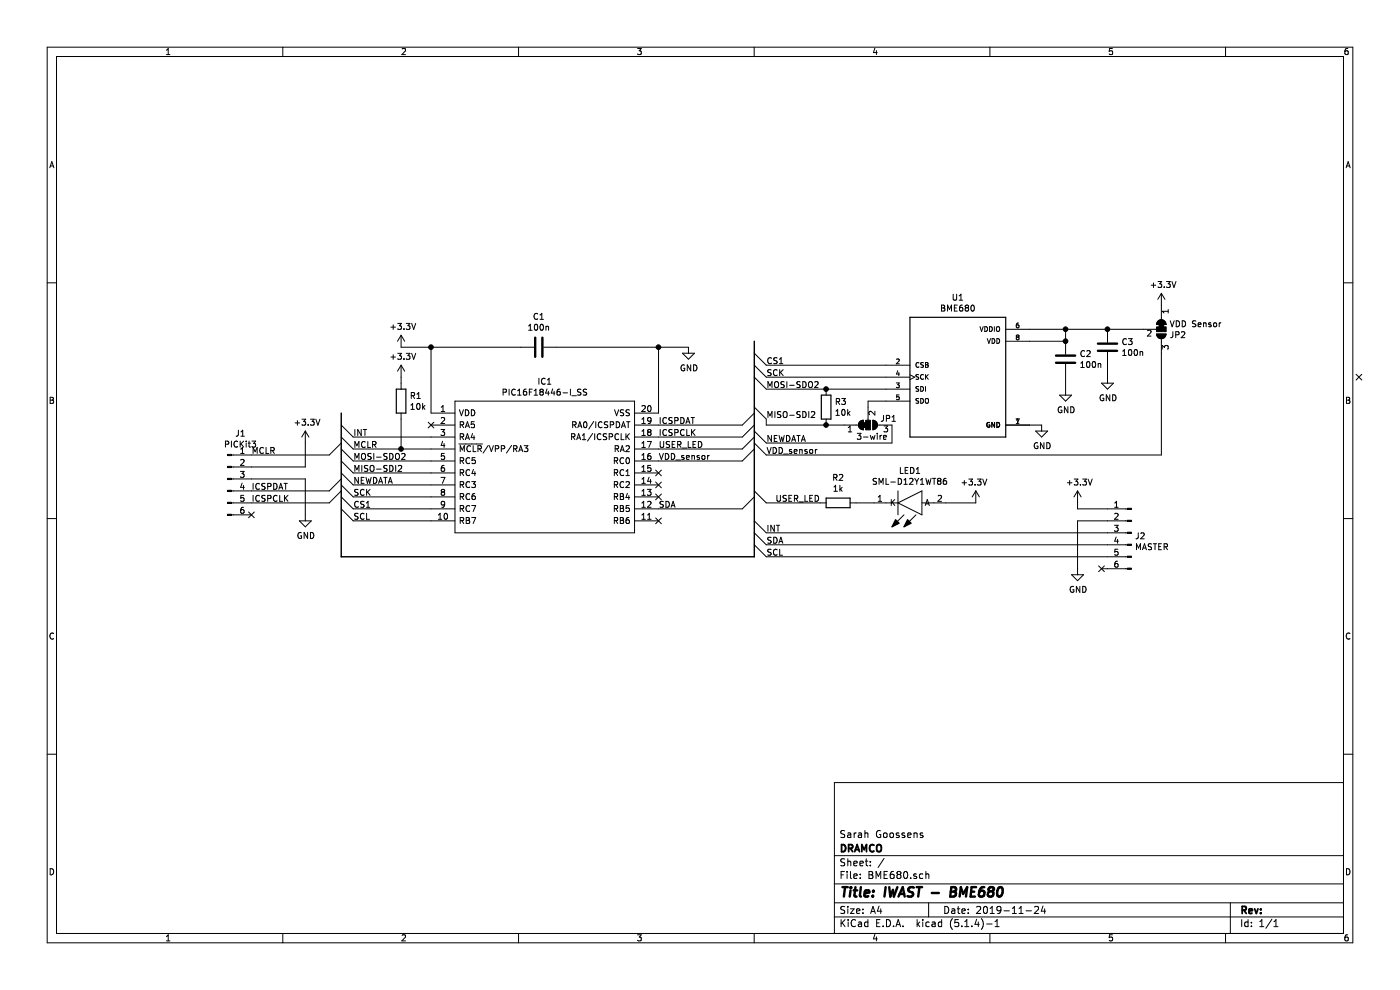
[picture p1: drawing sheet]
EESchema Schematic File Version 4
LIBS:BME680-cache
EELAYER 30 0
EELAYER END
$Descr A4 11693 8268
encoding utf-8
Sheet 1 1
Title "IWAST - BME680"
Date "2019-11-24"
Rev ""
Comp "DRAMCO"
Comment1 "Sarah Goossens"
Comment2 ""
Comment3 ""
Comment4 ""
$EndDescr
$Comp
L BME680:BME680 U1
U 1 1
P 8000 3150
F 0 "U1" H 8000 3817 50  0000 C CNN
F 1 "BME680" H 8000 3726 50  0000 C CNN
F 2 "BME680:PSON80P300X300X100-8N" H 8000 3150 50  0001 L BNN
F 3 "Unavailable" H 8000 3150 50  0001 L BNN
F 4 "None" H 8000 3150 50  0001 L BNN "Field4"
F 5 "LGA-8 Bosch Tools" H 8000 3150 50  0001 L BNN "Field5"
F 6 "BME680" H 8000 3150 50  0001 L BNN "Field6"
F 7 "Integrated Environmental Unit" H 8000 3150 50  0001 L BNN "Field7"
F 8 "Bosch Sensortec" H 8000 3150 50  0001 L BNN "Field8"
	1    8000 3150
	1    0    0    -1  
$EndComp
$Comp
L Device:C C2
U 1 1
P 8900 3000
F 0 "C2" H 9015 3046 50  0000 L CNN
F 1 "100n" H 9015 2955 50  0000 L CNN
F 2 "Capacitor_SMD:C_0805_2012Metric_Pad1.15x1.40mm_HandSolder" H 8938 2850 50  0001 C CNN
F 3 "~" H 8900 3000 50  0001 C CNN
	1    8900 3000
	1    0    0    -1  
$EndComp
$Comp
L Device:C C3
U 1 1
P 9250 2900
F 0 "C3" H 9365 2946 50  0000 L CNN
F 1 "100n" H 9365 2855 50  0000 L CNN
F 2 "Capacitor_SMD:C_0805_2012Metric_Pad1.15x1.40mm_HandSolder" H 9288 2750 50  0001 C CNN
F 3 "~" H 9250 2900 50  0001 C CNN
	1    9250 2900
	1    0    0    -1  
$EndComp
$Comp
L power:GND #PWR0101
U 1 1
P 8900 3250
F 0 "#PWR0101" H 8900 3000 50  0001 C CNN
F 1 "GND" H 8905 3077 50  0000 C CNN
F 2 "" H 8900 3250 50  0001 C CNN
F 3 "" H 8900 3250 50  0001 C CNN
	1    8900 3250
	1    0    0    -1  
$EndComp
$Comp
L power:GND #PWR0102
U 1 1
P 9250 3150
F 0 "#PWR0102" H 9250 2900 50  0001 C CNN
F 1 "GND" H 9255 2977 50  0000 C CNN
F 2 "" H 9250 3150 50  0001 C CNN
F 3 "" H 9250 3150 50  0001 C CNN
	1    9250 3150
	1    0    0    -1  
$EndComp
$Comp
L power:GND #PWR0103
U 1 1
P 8700 3550
F 0 "#PWR0103" H 8700 3300 50  0001 C CNN
F 1 "GND" H 8705 3377 50  0000 C CNN
F 2 "" H 8700 3550 50  0001 C CNN
F 3 "" H 8700 3550 50  0001 C CNN
	1    8700 3550
	1    0    0    -1  
$EndComp
$Comp
L Device:C C1
U 1 1
P 4500 2900
F 0 "C1" V 4752 2900 50  0000 C CNN
F 1 "100n" V 4661 2900 50  0000 C CNN
F 2 "Capacitor_SMD:C_0805_2012Metric_Pad1.15x1.40mm_HandSolder" H 4538 2750 50  0001 C CNN
F 3 "~" H 4500 2900 50  0001 C CNN
	1    4500 2900
	0    -1   -1   0   
$EndComp
Wire Wire Line
	8600 2850 8900 2850
Wire Wire Line
	8900 2850 8900 2750
Connection ~ 8900 2850
Wire Wire Line
	8900 2750 9250 2750
Wire Wire Line
	8900 3250 8900 3150
Wire Wire Line
	9250 3150 9250 3050
Wire Wire Line
	8700 3550 8600 3550
Wire Wire Line
	3600 3450 3600 2900
Wire Wire Line
	3600 2900 4350 2900
Wire Wire Line
	4650 2900 5500 2900
Wire Wire Line
	5500 2900 5500 3450
$Comp
L power:GND #PWR0105
U 1 1
P 5750 2900
F 0 "#PWR0105" H 5750 2650 50  0001 C CNN
F 1 "GND" H 5755 2727 50  0000 C CNN
F 2 "" H 5750 2900 50  0001 C CNN
F 3 "" H 5750 2900 50  0001 C CNN
	1    5750 2900
	1    0    0    -1  
$EndComp
Wire Wire Line
	5500 2900 5750 2900
Connection ~ 5500 2900
Wire Wire Line
	9250 2750 9550 2750
Connection ~ 9250 2750
$Comp
L power:+3.3V #PWR0106
U 1 1
P 3350 2900
F 0 "#PWR0106" H 3350 2750 50  0001 C CNN
F 1 "+3.3V" H 3365 3073 50  0000 C CNN
F 2 "" H 3350 2900 50  0001 C CNN
F 3 "" H 3350 2900 50  0001 C CNN
	1    3350 2900
	1    0    0    -1  
$EndComp
Wire Wire Line
	3350 2900 3600 2900
Connection ~ 3600 2900
$Comp
L Device:R R1
U 1 1
P 3350 3350
F 0 "R1" H 3420 3396 50  0000 L CNN
F 1 "10k" H 3420 3305 50  0000 L CNN
F 2 "Resistor_SMD:R_0805_2012Metric_Pad1.15x1.40mm_HandSolder" V 3280 3350 50  0001 C CNN
F 3 "~" H 3350 3350 50  0001 C CNN
	1    3350 3350
	1    0    0    -1  
$EndComp
$Comp
L power:+3.3V #PWR0107
U 1 1
P 3350 3150
F 0 "#PWR0107" H 3350 3000 50  0001 C CNN
F 1 "+3.3V" H 3365 3323 50  0000 C CNN
F 2 "" H 3350 3150 50  0001 C CNN
F 3 "" H 3350 3150 50  0001 C CNN
	1    3350 3150
	1    0    0    -1  
$EndComp
Entry Wire Line
	2850 3550 2950 3650
Entry Wire Line
	2850 3650 2950 3750
Entry Wire Line
	2850 3750 2950 3850
Entry Wire Line
	2850 3850 2950 3950
Entry Wire Line
	2850 4050 2950 4150
Entry Wire Line
	2850 4150 2950 4250
Entry Wire Line
	2850 4250 2950 4350
Text Label 2950 3750 0    50   ~ 0
MCLR
Text Label 2950 4250 0    50   ~ 0
CS1
Text Label 2950 4350 0    50   ~ 0
SCL
Entry Wire Line
	6300 2950 6400 3050
Entry Wire Line
	6300 3050 6400 3150
Entry Wire Line
	6300 3150 6400 3250
Entry Wire Line
	6300 3400 6400 3500
Entry Wire Line
	6200 3550 6300 3450
Entry Wire Line
	6200 3650 6300 3550
Entry Wire Line
	6200 3750 6300 3650
Entry Wire Line
	6200 3850 6300 3750
Entry Wire Line
	6200 4250 6300 4150
Wire Wire Line
	5500 3550 6200 3550
Text Label 5500 3550 0    50   ~ 0
ICSPDAT
Text Label 5500 3650 0    50   ~ 0
ICSPCLK
Text Label 5500 3750 0    50   ~ 0
USER_LED
Text Label 5500 4250 0    50   ~ 0
SDA
Text Label 6400 3250 0    50   ~ 0
MOSI-SDO2
Text Label 6400 3500 0    50   ~ 0
MISO-SDI2
Text Label 6400 3150 0    50   ~ 0
SCK
Wire Wire Line
	3350 3150 3350 3200
Wire Wire Line
	2950 3650 3600 3650
Wire Wire Line
	2950 3750 3350 3750
Wire Wire Line
	2950 4150 3600 4150
Wire Wire Line
	2950 4250 3600 4250
Wire Wire Line
	2950 4350 3600 4350
Wire Wire Line
	3350 3500 3350 3750
Connection ~ 3350 3750
Wire Wire Line
	3350 3750 3600 3750
Text Label 6400 3050 0    50   ~ 0
CS1
$Comp
L power:+3.3V #PWR0108
U 1 1
P 9000 4200
F 0 "#PWR0108" H 9000 4050 50  0001 C CNN
F 1 "+3.3V" H 9015 4373 50  0000 C CNN
F 2 "" H 9000 4200 50  0001 C CNN
F 3 "" H 9000 4200 50  0001 C CNN
	1    9000 4200
	1    0    0    -1  
$EndComp
$Comp
L power:GND #PWR0109
U 1 1
P 9000 4750
F 0 "#PWR0109" H 9000 4500 50  0001 C CNN
F 1 "GND" H 9005 4577 50  0000 C CNN
F 2 "" H 9000 4750 50  0001 C CNN
F 3 "" H 9000 4750 50  0001 C CNN
	1    9000 4750
	1    0    0    -1  
$EndComp
Entry Wire Line
	2750 3800 2850 3700
Entry Wire Line
	2750 4100 2850 4000
Entry Wire Line
	2750 4200 2850 4100
Wire Wire Line
	2100 3800 2750 3800
Wire Wire Line
	2100 4100 2750 4100
Wire Wire Line
	2100 4200 2750 4200
NoConn ~ 2100 4300
Text Label 2100 3800 0    50   ~ 0
MCLR
Wire Wire Line
	2100 3900 2550 3900
Wire Wire Line
	2550 3900 2550 3700
$Comp
L power:GND #PWR0110
U 1 1
P 2550 4300
F 0 "#PWR0110" H 2550 4050 50  0001 C CNN
F 1 "GND" H 2555 4127 50  0000 C CNN
F 2 "" H 2550 4300 50  0001 C CNN
F 3 "" H 2550 4300 50  0001 C CNN
	1    2550 4300
	1    0    0    -1  
$EndComp
Wire Wire Line
	2100 4000 2550 4000
Wire Wire Line
	2550 4000 2550 4300
Text Label 2100 4100 0    50   ~ 0
ICSPDAT
Text Label 2100 4200 0    50   ~ 0
ICSPCLK
Wire Wire Line
	2950 3850 3600 3850
Wire Wire Line
	2950 3950 3600 3950
Text Label 2950 3850 0    50   ~ 0
MOSI-SDO2
Text Label 2950 3950 0    50   ~ 0
MISO-SDI2
Text Label 2950 4150 0    50   ~ 0
SCK
Text Label 2950 3650 0    50   ~ 0
INT
Wire Wire Line
	6400 3500 6400 3550
Text Label 5500 3850 0    50   ~ 0
VDD_sensor
$Comp
L power:+3.3V #PWR0115
U 1 1
P 2550 3700
F 0 "#PWR0115" H 2550 3550 50  0001 C CNN
F 1 "+3.3V" H 2565 3873 50  0000 C CNN
F 2 "" H 2550 3700 50  0001 C CNN
F 3 "" H 2550 3700 50  0001 C CNN
	1    2550 3700
	1    0    0    -1  
$EndComp
$Comp
L Jumper:SolderJumper_3_Bridged12 JP2
U 1 1
P 9700 2750
F 0 "JP2" V 9746 2817 50  0000 L CNN
F 1 "VDD Sensor" V 9655 2817 50  0000 L CNN
F 2 "Jumper:SolderJumper-3_P1.3mm_Bridged12_RoundedPad1.0x1.5mm" H 9700 2750 50  0001 C CNN
F 3 "~" H 9700 2750 50  0001 C CNN
	1    9700 2750
	0    1    1    0   
$EndComp
$Comp
L power:+3.3V #PWR0104
U 1 1
P 9700 2550
F 0 "#PWR0104" H 9700 2400 50  0001 C CNN
F 1 "+3.3V" H 9715 2723 50  0000 C CNN
F 2 "" H 9700 2550 50  0001 C CNN
F 3 "" H 9700 2550 50  0001 C CNN
	1    9700 2550
	1    0    0    -1  
$EndComp
Wire Wire Line
	8600 2750 8900 2750
Connection ~ 8900 2750
$Comp
L Device:R R2
U 1 1
P 7000 4200
F 0 "R2" V 7207 4200 50  0000 C CNN
F 1 "1k" V 7116 4200 50  0000 C CNN
F 2 "Resistor_SMD:R_0805_2012Metric_Pad1.15x1.40mm_HandSolder" V 6930 4200 50  0001 C CNN
F 3 "~" H 7000 4200 50  0001 C CNN
	1    7000 4200
	0    1    -1   0   
$EndComp
Entry Wire Line
	6300 4100 6400 4200
$Comp
L Connector:Conn_01x06_Male J2
U 1 1
P 9450 4450
F 0 "J2" H 9422 4424 50  0000 R CNN
F 1 "MASTER" H 9422 4333 50  0000 R CNN
F 2 "ConnectorHorizontalPcb:ConnectorHorizontalPcb" H 9450 4450 50  0001 C CNN
F 3 "~" H 9450 4450 50  0001 C CNN
	1    9450 4450
	-1   0    0    -1  
$EndComp
Wire Wire Line
	9250 4350 9000 4350
Wire Wire Line
	9000 4350 9000 4750
$Comp
L Connector:Conn_01x06_Male J1
U 1 1
P 1900 4000
F 0 "J1" H 2008 4381 50  0000 C CNN
F 1 "PICKit3" H 2008 4290 50  0000 C CNN
F 2 "Connector_PinHeader_2.54mm:PinHeader_1x06_P2.54mm_Vertical" H 1900 4000 50  0001 C CNN
F 3 "~" H 1900 4000 50  0001 C CNN
	1    1900 4000
	1    0    0    -1  
$EndComp
$Comp
L LED_SML-D12Y1WT86:SML-D12Y1WT86 LED1
U 1 1
P 7300 4200
F 0 "LED1" H 7600 3935 50  0000 C CNN
F 1 "SML-D12Y1WT86" H 7600 4026 50  0000 C CNN
F 2 "LED_SMD:LED_0805_2012Metric_Pad1.15x1.40mm_HandSolder" H 7800 4350 50  0001 L BNN
F 3 "https://componentsearchengine.com/Datasheets/1/SML-D12Y1WT86.pdf" H 7800 4250 50  0001 L BNN
F 4 "LED Yellow 100mcd SMT 1608(0603)" H 7800 4150 50  0001 L BNN "Description"
F 5 "0.55" H 7800 4050 50  0001 L BNN "Height"
F 6 "755-SML-D12Y1WT86" H 7800 3950 50  0001 L BNN "Mouser Part Number"
F 7 "https://www.mouser.com/Search/Refine.aspx?Keyword=755-SML-D12Y1WT86" H 7800 3850 50  0001 L BNN "Mouser Price/Stock"
F 8 "ROHM Semiconductor" H 7800 3750 50  0001 L BNN "Manufacturer_Name"
F 9 "SML-D12Y1WT86" H 7800 3650 50  0001 L BNN "Manufacturer_Part_Number"
	1    7300 4200
	1    0    0    1   
$EndComp
Wire Wire Line
	7300 4200 7150 4200
$Comp
L power:+3.3V #PWR0120
U 1 1
P 8150 4200
F 0 "#PWR0120" H 8150 4050 50  0001 C CNN
F 1 "+3.3V" H 8165 4373 50  0000 C CNN
F 2 "" H 8150 4200 50  0001 C CNN
F 3 "" H 8150 4200 50  0001 C CNN
	1    8150 4200
	-1   0    0    -1  
$EndComp
Wire Wire Line
	8150 4200 7900 4200
Wire Wire Line
	6850 4200 6400 4200
Text Label 6850 4200 2    50   ~ 0
USER_LED
Wire Wire Line
	9250 4250 9000 4250
NoConn ~ 9200 4750
Wire Wire Line
	6400 3150 7400 3150
Wire Wire Line
	6400 3250 6900 3250
Wire Wire Line
	6400 3050 7400 3050
Text Label 6400 3800 0    50   ~ 0
VDD_sensor
Entry Wire Line
	6300 3700 6400 3800
NoConn ~ 5500 3950
Wire Wire Line
	5500 4250 6200 4250
Wire Wire Line
	5500 3850 6200 3850
Wire Wire Line
	5500 3750 6200 3750
Wire Wire Line
	5500 3650 6200 3650
$Comp
L PIC16f18446:PIC16F18446-I_SS IC1
U 1 1
P 3600 3450
F 0 "IC1" H 4550 3715 50  0000 C CNN
F 1 "PIC16F18446-I_SS" H 4550 3624 50  0000 C CNN
F 2 "PIC16f18446:SOP65P780X200-20N" H 5350 3550 50  0001 L CNN
F 3 "https://componentsearchengine.com/Datasheets/1/PIC16F18446-I_SS.pdf" H 5350 3450 50  0001 L CNN
F 4 "14/20 PIN PULL FEATURED, LOW PIN COUNT MICROCONTROLLERS WITH XLP" H 5350 3350 50  0001 L CNN "Description"
F 5 "2" H 5350 3250 50  0001 L CNN "Height"
F 6 "579-PIC16F18446-I/SS" H 5350 3150 50  0001 L CNN "Mouser Part Number"
F 7 "https://www.mouser.com/Search/Refine.aspx?Keyword=579-PIC16F18446-I%2FSS" H 5350 3050 50  0001 L CNN "Mouser Price/Stock"
F 8 "Microchip" H 5350 2950 50  0001 L CNN "Manufacturer_Name"
F 9 "PIC16F18446-I/SS" H 5350 2850 50  0001 L CNN "Manufacturer_Part_Number"
	1    3600 3450
	1    0    0    -1  
$EndComp
NoConn ~ 3600 3550
NoConn ~ 5500 4050
NoConn ~ 5500 4150
NoConn ~ 5500 4350
NoConn ~ 11350 3150
Wire Wire Line
	9000 4250 9000 4200
Wire Wire Line
	6400 3550 6900 3550
$Comp
L Device:R R3
U 1 1
P 6900 3400
F 0 "R3" H 6970 3446 50  0000 L CNN
F 1 "10k" H 6970 3355 50  0000 L CNN
F 2 "Resistor_SMD:R_0805_2012Metric_Pad1.15x1.40mm_HandSolder" V 6830 3400 50  0001 C CNN
F 3 "~" H 6900 3400 50  0001 C CNN
	1    6900 3400
	1    0    0    -1  
$EndComp
Connection ~ 6900 3250
Connection ~ 6900 3550
Wire Wire Line
	6900 3250 7400 3250
Wire Wire Line
	6900 3550 7050 3550
Wire Wire Line
	6400 3800 9700 3800
Wire Wire Line
	9700 3800 9700 2950
$Comp
L Jumper:SolderJumper_3_Bridged12 JP1
U 1 1
P 7250 3550
F 0 "JP1" H 7350 3500 50  0000 L CNN
F 1 "3-wire" H 7150 3650 50  0000 L CNN
F 2 "Jumper:SolderJumper-3_P1.3mm_Bridged12_RoundedPad1.0x1.5mm" H 7250 3550 50  0001 C CNN
F 3 "~" H 7250 3550 50  0001 C CNN
	1    7250 3550
	1    0    0    1   
$EndComp
Wire Wire Line
	7250 3400 7250 3350
Wire Wire Line
	7250 3350 7400 3350
Entry Wire Line
	2850 3950 2950 4050
Wire Wire Line
	2950 4050 3600 4050
Text Label 2950 4050 0    50   ~ 0
NEWDATA
Entry Wire Line
	6300 3600 6400 3700
Wire Wire Line
	6400 3700 7450 3700
Wire Wire Line
	7450 3700 7450 3550
Text Label 6400 3700 0    50   ~ 0
NEWDATA
Wire Wire Line
	9250 4750 9200 4750
Text Label 6400 4650 0    50   ~ 0
SCL
Text Label 6400 4550 0    50   ~ 0
SDA
Text Label 6400 4450 0    50   ~ 0
INT
Entry Wire Line
	6300 4550 6400 4650
Entry Wire Line
	6300 4450 6400 4550
Entry Wire Line
	6300 4350 6400 4450
Wire Wire Line
	6400 4450 9250 4450
Wire Wire Line
	6400 4550 9250 4550
Wire Wire Line
	6400 4650 9250 4650
Wire Bus Line
	2850 4650 6300 4650
Wire Bus Line
	2850 3450 2850 4650
Wire Bus Line
	6300 2850 6300 4650
$EndSCHEMATC
